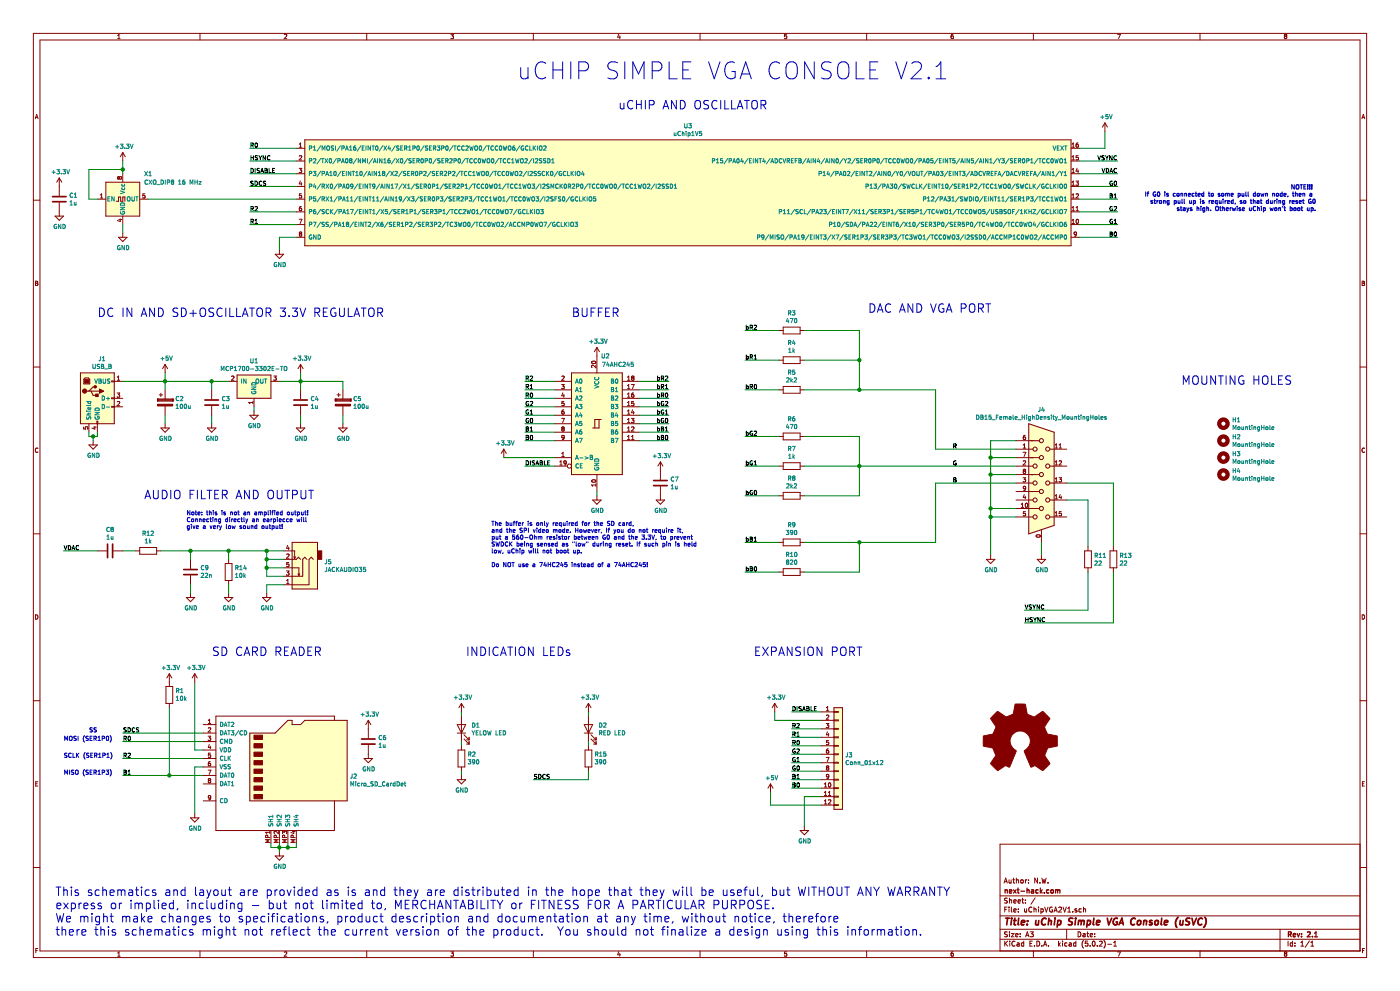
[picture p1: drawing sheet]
EESchema Schematic File Version 4
LIBS:uChipVGA2V1-cache
EELAYER 26 0
EELAYER END
$Descr A3 16535 11693
encoding utf-8
Sheet 1 1
Title "uChip Simple VGA Console (uSVC)"
Date ""
Rev "2.1"
Comp "next-hack.com"
Comment1 "Author: N.W."
Comment2 ""
Comment3 ""
Comment4 ""
$EndDescr
$Comp
L uChipProjects:uChip1V5 U3
U 1 1
P 6950 2050
F 0 "U3" H 8125 2615 50  0000 C CNN
F 1 "uChip1V5" H 8125 2524 50  0000 C CNN
F 2 "uChipProjects:uChip1V5_LargePads" H 7900 2650 50  0001 C CNN
F 3 "" H 7900 2650 50  0001 C CNN
	1    6950 2050
	1    0    0    -1  
$EndComp
$Comp
L Connector:DB15_Female_HighDensity_MountingHoles J4
U 1 1
P 12300 5700
F 0 "J4" H 12300 6567 50  0000 C CNN
F 1 "DB15_Female_HighDensity_MountingHoles" H 12300 6476 50  0000 C CNN
F 2 "uChipProjects:DSUB-15-HD_Female_Horizontal_P2.29x2.54mm_EdgePinOffset8.55mm_Housed_MountingHolesOffset11.00mm-Pads1.8mm" H 11350 6100 50  0001 C CNN
F 3 " ~" H 11350 6100 50  0001 C CNN
	1    12300 5700
	1    0    0    -1  
$EndComp
$Comp
L Oscillator:CXO_DIP8 X1
U 1 1
P 1450 2350
F 0 "X1" H 1700 2650 50  0000 L CNN
F 1 "CXO_DIP8 16 MHz" H 1700 2550 50  0000 L CNN
F 2 "uChipProjects:Oscillator_DIP-8" H 1900 2000 50  0001 C CNN
F 3 "http://cdn-reichelt.de/documents/datenblatt/B400/OSZI.pdf" H 1350 2350 50  0001 C CNN
	1    1450 2350
	1    0    0    -1  
$EndComp
$Comp
L 74xx:74HC245 U2
U 1 1
P 7050 5000
F 0 "U2" H 7150 5800 50  0000 C CNN
F 1 "74AHC245" H 7300 5700 50  0000 C CNN
F 2 "uChipProjects:DIP-20_W7.62mm_Socket_LongPads" H 7050 5000 50  0001 C CNN
F 3 "http://www.ti.com/lit/gpn/sn74HC245" H 7050 5000 50  0001 C CNN
	1    7050 5000
	1    0    0    -1  
$EndComp
$Comp
L Connector:USB_B J1
U 1 1
P 1150 4700
F 0 "J1" H 1205 5167 50  0000 C CNN
F 1 "USB_B" H 1205 5076 50  0000 C CNN
F 2 "uChipProjects:USB_B_OST_USB-B1HSxx_Horizontal" H 1300 4650 50  0001 C CNN
F 3 " ~" H 1300 4650 50  0001 C CNN
	1    1150 4700
	1    0    0    -1  
$EndComp
Wire Wire Line
	12600 5700 13150 5700
Wire Wire Line
	13150 5700 13150 6450
Wire Wire Line
	12600 5900 12850 5900
Wire Wire Line
	12850 5900 12850 6450
$Comp
L Device:R R11
U 1 1
P 12850 6600
F 0 "R11" H 12920 6646 50  0000 L CNN
F 1 "22" H 12920 6555 50  0000 L CNN
F 2 "uChipProjects:R_Axial_DIN0207_L6.3mm_D2.5mm_P10.16mm_Horizontal" V 12780 6600 50  0001 C CNN
F 3 "~" H 12850 6600 50  0001 C CNN
	1    12850 6600
	1    0    0    -1  
$EndComp
$Comp
L Device:R R13
U 1 1
P 13150 6600
F 0 "R13" H 13220 6646 50  0000 L CNN
F 1 "22" H 13220 6555 50  0000 L CNN
F 2 "uChipProjects:R_Axial_DIN0207_L6.3mm_D2.5mm_P10.16mm_Horizontal" V 13080 6600 50  0001 C CNN
F 3 "~" H 13150 6600 50  0001 C CNN
	1    13150 6600
	1    0    0    -1  
$EndComp
Wire Wire Line
	12850 6750 12850 7200
Wire Wire Line
	12850 7200 12100 7200
Text Label 12100 7200 0    50   ~ 0
VSYNC
Wire Wire Line
	13150 6750 13150 7350
Wire Wire Line
	13150 7350 12100 7350
Text Label 12100 7350 0    50   ~ 0
HSYNC
$Comp
L power:GND #PWR030
U 1 1
P 12300 6550
F 0 "#PWR030" H 12300 6300 50  0001 C CNN
F 1 "GND" H 12305 6377 50  0000 C CNN
F 2 "" H 12300 6550 50  0001 C CNN
F 3 "" H 12300 6550 50  0001 C CNN
	1    12300 6550
	1    0    0    -1  
$EndComp
$Comp
L Device:R R9
U 1 1
P 9350 6400
F 0 "R9" V 9143 6400 50  0000 C CNN
F 1 "390" V 9234 6400 50  0000 C CNN
F 2 "uChipProjects:R_Axial_DIN0207_L6.3mm_D2.5mm_P10.16mm_Horizontal" V 9280 6400 50  0001 C CNN
F 3 "~" H 9350 6400 50  0001 C CNN
	1    9350 6400
	0    1    1    0   
$EndComp
$Comp
L Device:R R10
U 1 1
P 9350 6750
F 0 "R10" V 9143 6750 50  0000 C CNN
F 1 "820" V 9234 6750 50  0000 C CNN
F 2 "uChipProjects:R_Axial_DIN0207_L6.3mm_D2.5mm_P10.16mm_Horizontal" V 9280 6750 50  0001 C CNN
F 3 "~" H 9350 6750 50  0001 C CNN
	1    9350 6750
	0    1    1    0   
$EndComp
Text Label 8800 6400 0    50   ~ 0
bB1
Wire Wire Line
	9200 6750 8800 6750
Text Label 8800 6750 0    50   ~ 0
bB0
Wire Wire Line
	10150 6750 9500 6750
Wire Wire Line
	9500 6400 10150 6400
Wire Wire Line
	12000 6000 11700 6000
Wire Wire Line
	11700 6000 11700 6100
Wire Wire Line
	12000 5600 11700 5600
Wire Wire Line
	11700 5600 11700 6000
Connection ~ 11700 6000
Wire Wire Line
	12000 5400 11700 5400
Wire Wire Line
	11700 5400 11700 5600
Connection ~ 11700 5600
Wire Wire Line
	12000 5200 11700 5200
Wire Wire Line
	11700 5200 11700 5400
Connection ~ 11700 5400
Wire Wire Line
	12000 6100 11700 6100
Connection ~ 11700 6100
Wire Wire Line
	11700 6100 11700 6550
Wire Wire Line
	12300 6400 12300 6550
$Comp
L power:GND #PWR029
U 1 1
P 11700 6550
F 0 "#PWR029" H 11700 6300 50  0001 C CNN
F 1 "GND" H 11705 6377 50  0000 C CNN
F 2 "" H 11700 6550 50  0001 C CNN
F 3 "" H 11700 6550 50  0001 C CNN
	1    11700 6550
	1    0    0    -1  
$EndComp
Wire Wire Line
	10150 6400 10150 6750
$Comp
L Device:R R8
U 1 1
P 9350 5850
F 0 "R8" V 9143 5850 50  0000 C CNN
F 1 "2k2" V 9234 5850 50  0000 C CNN
F 2 "uChipProjects:R_Axial_DIN0207_L6.3mm_D2.5mm_P10.16mm_Horizontal" V 9280 5850 50  0001 C CNN
F 3 "~" H 9350 5850 50  0001 C CNN
	1    9350 5850
	0    1    1    0   
$EndComp
$Comp
L Device:R R7
U 1 1
P 9350 5500
F 0 "R7" V 9143 5500 50  0000 C CNN
F 1 "1k" V 9234 5500 50  0000 C CNN
F 2 "uChipProjects:R_Axial_DIN0207_L6.3mm_D2.5mm_P10.16mm_Horizontal" V 9280 5500 50  0001 C CNN
F 3 "~" H 9350 5500 50  0001 C CNN
	1    9350 5500
	0    1    1    0   
$EndComp
$Comp
L Device:R R6
U 1 1
P 9350 5150
F 0 "R6" V 9143 5150 50  0000 C CNN
F 1 "470" V 9234 5150 50  0000 C CNN
F 2 "uChipProjects:R_Axial_DIN0207_L6.3mm_D2.5mm_P10.16mm_Horizontal" V 9280 5150 50  0001 C CNN
F 3 "~" H 9350 5150 50  0001 C CNN
	1    9350 5150
	0    1    1    0   
$EndComp
Wire Wire Line
	10150 5500 10150 5150
Wire Wire Line
	10150 5150 9500 5150
Wire Wire Line
	9500 5500 10150 5500
Wire Wire Line
	9500 5850 10150 5850
Wire Wire Line
	9200 6400 8800 6400
Wire Wire Line
	9200 5850 8800 5850
Wire Wire Line
	9200 5500 8800 5500
Wire Wire Line
	9200 5150 8800 5150
Text Label 8800 5150 0    50   ~ 0
bG2
Text Label 8800 5500 0    50   ~ 0
bG1
Text Label 8800 5850 0    50   ~ 0
bG0
Connection ~ 10150 5500
Wire Wire Line
	12000 5500 10150 5500
Wire Wire Line
	10150 5500 10150 5850
Wire Wire Line
	10150 6400 11050 6400
Wire Wire Line
	11050 6400 11050 5700
Wire Wire Line
	11050 5700 12000 5700
Connection ~ 10150 6400
$Comp
L Device:R R5
U 1 1
P 9350 4600
F 0 "R5" V 9143 4600 50  0000 C CNN
F 1 "2k2" V 9234 4600 50  0000 C CNN
F 2 "uChipProjects:R_Axial_DIN0207_L6.3mm_D2.5mm_P10.16mm_Horizontal" V 9280 4600 50  0001 C CNN
F 3 "~" H 9350 4600 50  0001 C CNN
	1    9350 4600
	0    1    1    0   
$EndComp
$Comp
L Device:R R4
U 1 1
P 9350 4250
F 0 "R4" V 9143 4250 50  0000 C CNN
F 1 "1k" V 9234 4250 50  0000 C CNN
F 2 "uChipProjects:R_Axial_DIN0207_L6.3mm_D2.5mm_P10.16mm_Horizontal" V 9280 4250 50  0001 C CNN
F 3 "~" H 9350 4250 50  0001 C CNN
	1    9350 4250
	0    1    1    0   
$EndComp
$Comp
L Device:R R3
U 1 1
P 9350 3900
F 0 "R3" V 9143 3900 50  0000 C CNN
F 1 "470" V 9234 3900 50  0000 C CNN
F 2 "uChipProjects:R_Axial_DIN0207_L6.3mm_D2.5mm_P10.16mm_Horizontal" V 9280 3900 50  0001 C CNN
F 3 "~" H 9350 3900 50  0001 C CNN
	1    9350 3900
	0    1    1    0   
$EndComp
Wire Wire Line
	10150 4250 10150 3900
Wire Wire Line
	10150 3900 9500 3900
Wire Wire Line
	9500 4250 10150 4250
Wire Wire Line
	9500 4600 10150 4600
Wire Wire Line
	9200 4600 8800 4600
Wire Wire Line
	9200 4250 8800 4250
Wire Wire Line
	9200 3900 8800 3900
Text Label 8800 3900 0    50   ~ 0
bR2
Text Label 8800 4250 0    50   ~ 0
bR1
Text Label 8800 4600 0    50   ~ 0
bR0
Connection ~ 10150 4250
Wire Wire Line
	10150 4250 10150 4600
Wire Wire Line
	11050 5300 12000 5300
Text Label 11250 5300 0    50   ~ 0
R
Text Label 11250 5500 0    50   ~ 0
G
Text Label 11250 5700 0    50   ~ 0
B
$Comp
L power:+3.3V #PWR025
U 1 1
P 7050 4200
F 0 "#PWR025" H 7050 4050 50  0001 C CNN
F 1 "+3.3V" H 7065 4373 50  0000 C CNN
F 2 "" H 7050 4200 50  0001 C CNN
F 3 "" H 7050 4200 50  0001 C CNN
	1    7050 4200
	1    0    0    -1  
$EndComp
$Comp
L power:+3.3V #PWR022
U 1 1
P 5950 5400
F 0 "#PWR022" H 5950 5250 50  0001 C CNN
F 1 "+3.3V" H 5965 5573 50  0000 C CNN
F 2 "" H 5950 5400 50  0001 C CNN
F 3 "" H 5950 5400 50  0001 C CNN
	1    5950 5400
	1    0    0    -1  
$EndComp
Wire Wire Line
	5950 5400 6550 5400
Wire Wire Line
	6550 4500 6200 4500
Text Label 6200 4500 0    50   ~ 0
R2
Wire Wire Line
	6550 4600 6200 4600
Text Label 6200 4600 0    50   ~ 0
R1
Wire Wire Line
	6550 4700 6200 4700
Text Label 6200 4700 0    50   ~ 0
R0
Wire Wire Line
	6550 4800 6200 4800
Text Label 6200 4800 0    50   ~ 0
G2
Wire Wire Line
	6550 4900 6200 4900
Text Label 6200 4900 0    50   ~ 0
G1
Wire Wire Line
	6550 5000 6200 5000
Text Label 6200 5000 0    50   ~ 0
G0
Wire Wire Line
	6550 5100 6200 5100
Text Label 6200 5100 0    50   ~ 0
B1
Wire Wire Line
	6550 5200 6200 5200
Text Label 6200 5200 0    50   ~ 0
B0
Text Label 7900 4500 2    50   ~ 0
bR2
Text Label 7900 4600 2    50   ~ 0
bR1
Text Label 7900 4700 2    50   ~ 0
bR0
Text Label 7900 4800 2    50   ~ 0
bG2
Text Label 7900 4900 2    50   ~ 0
bG1
Text Label 7900 5000 2    50   ~ 0
bG0
Text Label 7900 5100 2    50   ~ 0
bB1
Text Label 7900 5200 2    50   ~ 0
bB0
Wire Wire Line
	7900 4500 7550 4500
Wire Wire Line
	7900 4600 7550 4600
Wire Wire Line
	7900 4700 7550 4700
Wire Wire Line
	7900 4800 7550 4800
Wire Wire Line
	7900 4900 7550 4900
Wire Wire Line
	7900 5000 7550 5000
Wire Wire Line
	7900 5100 7550 5100
Wire Wire Line
	7900 5200 7550 5200
Wire Wire Line
	6550 5500 6200 5500
Text Label 6200 5500 0    50   ~ 0
DISABLE
$Comp
L power:GND #PWR026
U 1 1
P 7050 5850
F 0 "#PWR026" H 7050 5600 50  0001 C CNN
F 1 "GND" H 7055 5677 50  0000 C CNN
F 2 "" H 7050 5850 50  0001 C CNN
F 3 "" H 7050 5850 50  0001 C CNN
	1    7050 5850
	1    0    0    -1  
$EndComp
Wire Wire Line
	7050 5800 7050 5850
$Comp
L power:GND #PWR03
U 1 1
P 1100 5200
F 0 "#PWR03" H 1100 4950 50  0001 C CNN
F 1 "GND" H 1105 5027 50  0000 C CNN
F 2 "" H 1100 5200 50  0001 C CNN
F 3 "" H 1100 5200 50  0001 C CNN
	1    1100 5200
	1    0    0    -1  
$EndComp
Wire Wire Line
	1050 5100 1050 5150
Wire Wire Line
	1050 5150 1100 5150
Wire Wire Line
	1150 5150 1150 5100
Wire Wire Line
	1100 5150 1100 5200
Connection ~ 1100 5150
Wire Wire Line
	1100 5150 1150 5150
Wire Wire Line
	1450 4500 1950 4500
Wire Wire Line
	1950 4500 1950 4400
$Comp
L power:+5V #PWR06
U 1 1
P 1950 4400
F 0 "#PWR06" H 1950 4250 50  0001 C CNN
F 1 "+5V" H 1965 4573 50  0000 C CNN
F 2 "" H 1950 4400 50  0001 C CNN
F 3 "" H 1950 4400 50  0001 C CNN
	1    1950 4400
	1    0    0    -1  
$EndComp
Wire Wire Line
	1950 4500 1950 4600
Connection ~ 1950 4500
$Comp
L Device:CP C2
U 1 1
P 1950 4750
F 0 "C2" H 2068 4796 50  0000 L CNN
F 1 "100u" H 2068 4705 50  0000 L CNN
F 2 "uChipProjects:CP_Radial_D6.3mm_P2.50mm" H 1988 4600 50  0001 C CNN
F 3 "~" H 1950 4750 50  0001 C CNN
	1    1950 4750
	1    0    0    -1  
$EndComp
$Comp
L power:GND #PWR07
U 1 1
P 1950 5000
F 0 "#PWR07" H 1950 4750 50  0001 C CNN
F 1 "GND" H 1955 4827 50  0000 C CNN
F 2 "" H 1950 5000 50  0001 C CNN
F 3 "" H 1950 5000 50  0001 C CNN
	1    1950 5000
	1    0    0    -1  
$EndComp
Wire Wire Line
	1950 4900 1950 5000
Wire Wire Line
	10150 4600 11050 4600
Connection ~ 10150 4600
Wire Wire Line
	11050 4600 11050 5300
$Comp
L uChipProjects:MCP1700-3302E-TO U1
U 1 1
P 3000 4550
F 0 "U1" H 3000 4842 50  0000 C CNN
F 1 "MCP1700-3302E-TO" H 3000 4751 50  0000 C CNN
F 2 "uChipProjects:TO-92L_HandSolder" H 3950 4350 50  0001 C CNN
F 3 "" H 3000 4700 50  0001 C CNN
	1    3000 4550
	1    0    0    -1  
$EndComp
$Comp
L power:GND #PWR012
U 1 1
P 3000 4850
F 0 "#PWR012" H 3000 4600 50  0001 C CNN
F 1 "GND" H 3005 4677 50  0000 C CNN
F 2 "" H 3000 4850 50  0001 C CNN
F 3 "" H 3000 4850 50  0001 C CNN
	1    3000 4850
	1    0    0    -1  
$EndComp
Wire Wire Line
	3000 4800 3000 4850
Wire Wire Line
	2700 4500 2500 4500
Wire Wire Line
	3300 4500 3550 4500
$Comp
L Device:C C4
U 1 1
P 3550 4750
F 0 "C4" H 3665 4796 50  0000 L CNN
F 1 "1u" H 3665 4705 50  0000 L CNN
F 2 "uChipProjects:C_Disc_D5.0mm_W2.5mm_P5.00mm" H 3588 4600 50  0001 C CNN
F 3 "~" H 3550 4750 50  0001 C CNN
	1    3550 4750
	1    0    0    -1  
$EndComp
$Comp
L power:GND #PWR011
U 1 1
P 2500 5000
F 0 "#PWR011" H 2500 4750 50  0001 C CNN
F 1 "GND" H 2505 4827 50  0000 C CNN
F 2 "" H 2500 5000 50  0001 C CNN
F 3 "" H 2500 5000 50  0001 C CNN
	1    2500 5000
	1    0    0    -1  
$EndComp
Wire Wire Line
	2500 4900 2500 5000
Wire Wire Line
	2500 4600 2500 4500
Connection ~ 2500 4500
Wire Wire Line
	2500 4500 1950 4500
$Comp
L Device:C C3
U 1 1
P 2500 4750
F 0 "C3" H 2615 4796 50  0000 L CNN
F 1 "1u" H 2615 4705 50  0000 L CNN
F 2 "uChipProjects:C_Disc_D5.0mm_W2.5mm_P5.00mm" H 2538 4600 50  0001 C CNN
F 3 "~" H 2500 4750 50  0001 C CNN
	1    2500 4750
	1    0    0    -1  
$EndComp
$Comp
L power:GND #PWR015
U 1 1
P 3550 5000
F 0 "#PWR015" H 3550 4750 50  0001 C CNN
F 1 "GND" H 3555 4827 50  0000 C CNN
F 2 "" H 3550 5000 50  0001 C CNN
F 3 "" H 3550 5000 50  0001 C CNN
	1    3550 5000
	1    0    0    -1  
$EndComp
Wire Wire Line
	3550 4900 3550 5000
Wire Wire Line
	3550 4600 3550 4500
$Comp
L Device:C C1
U 1 1
P 700 2350
F 0 "C1" H 815 2396 50  0000 L CNN
F 1 "1u" H 815 2305 50  0000 L CNN
F 2 "uChipProjects:C_Disc_D5.0mm_W2.5mm_P5.00mm" H 738 2200 50  0001 C CNN
F 3 "~" H 700 2350 50  0001 C CNN
	1    700  2350
	1    0    0    -1  
$EndComp
$Comp
L Device:C C7
U 1 1
P 7800 5700
F 0 "C7" H 7915 5746 50  0000 L CNN
F 1 "1u" H 7915 5655 50  0000 L CNN
F 2 "uChipProjects:C_Disc_D5.0mm_W2.5mm_P5.00mm" H 7838 5550 50  0001 C CNN
F 3 "~" H 7800 5700 50  0001 C CNN
	1    7800 5700
	1    0    0    -1  
$EndComp
$Comp
L power:+3.3V #PWR027
U 1 1
P 7800 5550
F 0 "#PWR027" H 7800 5400 50  0001 C CNN
F 1 "+3.3V" H 7815 5723 50  0000 C CNN
F 2 "" H 7800 5550 50  0001 C CNN
F 3 "" H 7800 5550 50  0001 C CNN
	1    7800 5550
	1    0    0    -1  
$EndComp
$Comp
L power:GND #PWR028
U 1 1
P 7800 5850
F 0 "#PWR028" H 7800 5600 50  0001 C CNN
F 1 "GND" H 7805 5677 50  0000 C CNN
F 2 "" H 7800 5850 50  0001 C CNN
F 3 "" H 7800 5850 50  0001 C CNN
	1    7800 5850
	1    0    0    -1  
$EndComp
$Comp
L Device:C C6
U 1 1
P 4350 8750
F 0 "C6" H 4465 8796 50  0000 L CNN
F 1 "1u" H 4465 8705 50  0000 L CNN
F 2 "uChipProjects:C_Disc_D5.0mm_W2.5mm_P5.00mm" H 4388 8600 50  0001 C CNN
F 3 "~" H 4350 8750 50  0001 C CNN
	1    4350 8750
	1    0    0    -1  
$EndComp
$Comp
L power:+3.3V #PWR018
U 1 1
P 4350 8600
F 0 "#PWR018" H 4350 8450 50  0001 C CNN
F 1 "+3.3V" H 4365 8773 50  0000 C CNN
F 2 "" H 4350 8600 50  0001 C CNN
F 3 "" H 4350 8600 50  0001 C CNN
	1    4350 8600
	1    0    0    -1  
$EndComp
$Comp
L power:GND #PWR019
U 1 1
P 4350 8900
F 0 "#PWR019" H 4350 8650 50  0001 C CNN
F 1 "GND" H 4355 8727 50  0000 C CNN
F 2 "" H 4350 8900 50  0001 C CNN
F 3 "" H 4350 8900 50  0001 C CNN
	1    4350 8900
	1    0    0    -1  
$EndComp
Wire Wire Line
	1150 2350 1050 2350
Wire Wire Line
	1050 2350 1050 2000
Wire Wire Line
	1050 2000 1450 2000
Wire Wire Line
	1450 2000 1450 2050
Wire Wire Line
	1450 2000 1450 1900
Connection ~ 1450 2000
Wire Wire Line
	1450 2650 1450 2750
$Comp
L power:GND #PWR05
U 1 1
P 1450 2750
F 0 "#PWR05" H 1450 2500 50  0001 C CNN
F 1 "GND" H 1455 2577 50  0000 C CNN
F 2 "" H 1450 2750 50  0001 C CNN
F 3 "" H 1450 2750 50  0001 C CNN
	1    1450 2750
	1    0    0    -1  
$EndComp
$Comp
L power:+3.3V #PWR014
U 1 1
P 3550 4400
F 0 "#PWR014" H 3550 4250 50  0001 C CNN
F 1 "+3.3V" H 3565 4573 50  0000 C CNN
F 2 "" H 3550 4400 50  0001 C CNN
F 3 "" H 3550 4400 50  0001 C CNN
	1    3550 4400
	1    0    0    -1  
$EndComp
Wire Wire Line
	3550 4400 3550 4500
Connection ~ 3550 4500
$Comp
L power:+3.3V #PWR04
U 1 1
P 1450 1900
F 0 "#PWR04" H 1450 1750 50  0001 C CNN
F 1 "+3.3V" H 1465 2073 50  0000 C CNN
F 2 "" H 1450 1900 50  0001 C CNN
F 3 "" H 1450 1900 50  0001 C CNN
	1    1450 1900
	1    0    0    -1  
$EndComp
$Comp
L power:GND #PWR02
U 1 1
P 700 2500
F 0 "#PWR02" H 700 2250 50  0001 C CNN
F 1 "GND" H 705 2327 50  0000 C CNN
F 2 "" H 700 2500 50  0001 C CNN
F 3 "" H 700 2500 50  0001 C CNN
	1    700  2500
	1    0    0    -1  
$EndComp
$Comp
L power:+3.3V #PWR01
U 1 1
P 700 2200
F 0 "#PWR01" H 700 2050 50  0001 C CNN
F 1 "+3.3V" H 715 2373 50  0000 C CNN
F 2 "" H 700 2200 50  0001 C CNN
F 3 "" H 700 2200 50  0001 C CNN
	1    700  2200
	1    0    0    -1  
$EndComp
$Comp
L Device:R R2
U 1 1
P 5450 8950
F 0 "R2" H 5380 8904 50  0000 R CNN
F 1 "390" H 5380 8995 50  0000 R CNN
F 2 "uChipProjects:R_Axial_DIN0207_L6.3mm_D2.5mm_P10.16mm_Horizontal" V 5380 8950 50  0001 C CNN
F 3 "~" H 5450 8950 50  0001 C CNN
	1    5450 8950
	-1   0    0    1   
$EndComp
$Comp
L Device:LED D1
U 1 1
P 5450 8600
F 0 "D1" V 5488 8483 50  0000 R CNN
F 1 "YELOW LED" V 5397 8483 50  0000 R CNN
F 2 "uChipProjects:LED_Rectangular_W5.0mm_H2.0mm" H 5450 8600 50  0001 C CNN
F 3 "~" H 5450 8600 50  0001 C CNN
	1    5450 8600
	0    -1   -1   0   
$EndComp
Wire Wire Line
	5450 8400 5450 8450
Wire Wire Line
	5450 8750 5450 8800
Wire Wire Line
	5450 9100 5450 9150
$Comp
L power:GND #PWR024
U 1 1
P 5450 9150
F 0 "#PWR024" H 5450 8900 50  0001 C CNN
F 1 "GND" H 5455 8977 50  0000 C CNN
F 2 "" H 5450 9150 50  0001 C CNN
F 3 "" H 5450 9150 50  0001 C CNN
	1    5450 9150
	1    0    0    -1  
$EndComp
Wire Wire Line
	2400 8850 2300 8850
Wire Wire Line
	2400 9050 2300 9050
$Comp
L power:GND #PWR010
U 1 1
P 2300 9600
F 0 "#PWR010" H 2300 9350 50  0001 C CNN
F 1 "GND" H 2305 9427 50  0000 C CNN
F 2 "" H 2300 9600 50  0001 C CNN
F 3 "" H 2300 9600 50  0001 C CNN
	1    2300 9600
	1    0    0    -1  
$EndComp
Wire Wire Line
	3500 1750 2950 1750
Text Label 2950 1750 0    50   ~ 0
R0
Wire Wire Line
	3500 1900 2950 1900
Text Label 2950 1900 0    50   ~ 0
HSYNC
Wire Wire Line
	3500 2050 2950 2050
Wire Wire Line
	3500 2200 2950 2200
Wire Wire Line
	3500 2500 2950 2500
Text Label 2950 2500 0    50   ~ 0
R2
Wire Wire Line
	3500 2650 2950 2650
Text Label 2950 2650 0    50   ~ 0
R1
Wire Wire Line
	1750 2350 3500 2350
Wire Wire Line
	3500 2800 3300 2800
Wire Wire Line
	3300 2800 3300 2950
$Comp
L power:GND #PWR013
U 1 1
P 3300 2950
F 0 "#PWR013" H 3300 2700 50  0001 C CNN
F 1 "GND" H 3305 2777 50  0000 C CNN
F 2 "" H 3300 2950 50  0001 C CNN
F 3 "" H 3300 2950 50  0001 C CNN
	1    3300 2950
	1    0    0    -1  
$EndComp
Wire Wire Line
	12750 1750 13050 1750
Wire Wire Line
	13050 1750 13050 1550
$Comp
L power:+5V #PWR032
U 1 1
P 13050 1550
F 0 "#PWR032" H 13050 1400 50  0001 C CNN
F 1 "+5V" H 13065 1723 50  0000 C CNN
F 2 "" H 13050 1550 50  0001 C CNN
F 3 "" H 13050 1550 50  0001 C CNN
	1    13050 1550
	1    0    0    -1  
$EndComp
Wire Wire Line
	12750 1900 13200 1900
Text Label 13200 1900 2    50   ~ 0
VSYNC
Text Label 13200 2050 2    50   ~ 0
VDAC
Text Label 13200 2200 2    50   ~ 0
G0
Text Label 13200 2350 2    50   ~ 0
B1
Text Label 13200 2500 2    50   ~ 0
G2
Text Label 13200 2650 2    50   ~ 0
G1
Text Label 13200 2800 2    50   ~ 0
B0
Text Notes 15550 2500 2    50   ~ 10
NOTE!!! \nIf G0 is connected to some pull down node, then a \nstrong pull up is required, so that during reset G0\n stays high. Otherwise uChip won't boot up.
Wire Wire Line
	12750 2050 13200 2050
Wire Wire Line
	13200 2200 12750 2200
Wire Wire Line
	12750 2350 13200 2350
Wire Wire Line
	13200 2500 12750 2500
Wire Wire Line
	13200 2650 12750 2650
Wire Wire Line
	13200 2800 12750 2800
$Comp
L Device:CP C5
U 1 1
P 4050 4750
F 0 "C5" H 4168 4796 50  0000 L CNN
F 1 "100u" H 4168 4705 50  0000 L CNN
F 2 "uChipProjects:CP_Radial_D6.3mm_P2.50mm" H 4088 4600 50  0001 C CNN
F 3 "~" H 4050 4750 50  0001 C CNN
	1    4050 4750
	1    0    0    -1  
$EndComp
$Comp
L power:GND #PWR016
U 1 1
P 4050 5000
F 0 "#PWR016" H 4050 4750 50  0001 C CNN
F 1 "GND" H 4055 4827 50  0000 C CNN
F 2 "" H 4050 5000 50  0001 C CNN
F 3 "" H 4050 5000 50  0001 C CNN
	1    4050 5000
	1    0    0    -1  
$EndComp
Wire Wire Line
	4050 4900 4050 5000
Wire Wire Line
	4050 4600 4050 4500
Wire Wire Line
	4050 4500 3550 4500
$Comp
L Device:C C8
U 1 1
P 1300 6500
F 0 "C8" V 1048 6500 50  0000 C CNN
F 1 "1u" V 1139 6500 50  0000 C CNN
F 2 "uChipProjects:C_Disc_D5.0mm_W2.5mm_P5.00mm" H 1338 6350 50  0001 C CNN
F 3 "~" H 1300 6500 50  0001 C CNN
	1    1300 6500
	0    1    1    0   
$EndComp
$Comp
L Device:C C9
U 1 1
P 2250 6750
F 0 "C9" H 2135 6704 50  0000 R CNN
F 1 "22n" H 2135 6795 50  0000 R CNN
F 2 "uChipProjects:C_Disc_D5.0mm_W2.5mm_P5.00mm" H 2288 6600 50  0001 C CNN
F 3 "~" H 2250 6750 50  0001 C CNN
	1    2250 6750
	-1   0    0    1   
$EndComp
$Comp
L Device:R R12
U 1 1
P 1750 6500
F 0 "R12" V 1543 6500 50  0000 C CNN
F 1 "1k" V 1634 6500 50  0000 C CNN
F 2 "uChipProjects:R_Axial_DIN0207_L6.3mm_D2.5mm_P10.16mm_Horizontal" V 1680 6500 50  0001 C CNN
F 3 "~" H 1750 6500 50  0001 C CNN
	1    1750 6500
	0    1    1    0   
$EndComp
Wire Wire Line
	1600 6500 1450 6500
Wire Wire Line
	1900 6500 2250 6500
Wire Wire Line
	2250 6500 2250 6600
$Comp
L power:GND #PWR031
U 1 1
P 2250 7000
F 0 "#PWR031" H 2250 6750 50  0001 C CNN
F 1 "GND" H 2255 6827 50  0000 C CNN
F 2 "" H 2250 7000 50  0001 C CNN
F 3 "" H 2250 7000 50  0001 C CNN
	1    2250 7000
	1    0    0    -1  
$EndComp
$Comp
L Device:R R14
U 1 1
P 2700 6750
F 0 "R14" H 2630 6704 50  0000 R CNN
F 1 "10k" H 2630 6795 50  0000 R CNN
F 2 "uChipProjects:R_Axial_DIN0207_L6.3mm_D2.5mm_P10.16mm_Horizontal" V 2630 6750 50  0001 C CNN
F 3 "~" H 2700 6750 50  0001 C CNN
	1    2700 6750
	-1   0    0    1   
$EndComp
Wire Wire Line
	2700 6500 2250 6500
Connection ~ 2250 6500
$Comp
L power:GND #PWR033
U 1 1
P 2700 7000
F 0 "#PWR033" H 2700 6750 50  0001 C CNN
F 1 "GND" H 2705 6827 50  0000 C CNN
F 2 "" H 2700 7000 50  0001 C CNN
F 3 "" H 2700 7000 50  0001 C CNN
	1    2700 7000
	1    0    0    -1  
$EndComp
Wire Wire Line
	2250 6900 2250 7000
Wire Wire Line
	2700 6600 2700 6500
Wire Wire Line
	2700 6900 2700 7000
Wire Wire Line
	2700 6500 3150 6500
Connection ~ 2700 6500
Text Label 2950 2050 0    50   ~ 0
DISABLE
Text Label 2950 2200 0    50   ~ 0
SDCS
$Comp
L Device:R R1
U 1 1
P 2000 8200
F 0 "R1" H 1930 8154 50  0000 R CNN
F 1 "10k" H 1930 8245 50  0000 R CNN
F 2 "uChipProjects:R_Axial_DIN0207_L6.3mm_D2.5mm_P10.16mm_Horizontal" V 1930 8200 50  0001 C CNN
F 3 "~" H 2000 8200 50  0001 C CNN
	1    2000 8200
	-1   0    0    1   
$EndComp
$Comp
L power:+3.3V #PWR08
U 1 1
P 2000 8050
F 0 "#PWR08" H 2000 7900 50  0001 C CNN
F 1 "+3.3V" H 2015 8223 50  0000 C CNN
F 2 "" H 2000 8050 50  0001 C CNN
F 3 "" H 2000 8050 50  0001 C CNN
	1    2000 8050
	1    0    0    -1  
$EndComp
Wire Wire Line
	2000 9150 2400 9150
Wire Wire Line
	2300 8850 2300 8050
$Comp
L power:+3.3V #PWR09
U 1 1
P 2300 8050
F 0 "#PWR09" H 2300 7900 50  0001 C CNN
F 1 "+3.3V" H 2315 8223 50  0000 C CNN
F 2 "" H 2300 8050 50  0001 C CNN
F 3 "" H 2300 8050 50  0001 C CNN
	1    2300 8050
	1    0    0    -1  
$EndComp
Wire Wire Line
	2000 8350 2000 9150
Wire Wire Line
	2300 9050 2300 9600
Wire Wire Line
	2000 9150 1450 9150
Connection ~ 2000 9150
Wire Wire Line
	2400 8750 1450 8750
Text Notes 750  8750 0    50   ~ 0
MOSI (SER1P0)
Text Notes 750  9150 0    50   ~ 0
MISO (SER1P3)
Text Notes 750  8950 0    50   ~ 0
SCLK (SER1P1)
Wire Wire Line
	2400 8950 1450 8950
Wire Wire Line
	2400 8650 1450 8650
Text Notes 1050 8650 0    50   ~ 0
SS
Wire Wire Line
	1150 6500 750  6500
Text Label 750  6500 0    50   ~ 0
VDAC
$Comp
L uChipProjects:JACKAUDIO35 J5
U 1 1
P 3450 6800
F 0 "J5" H 3829 6971 50  0000 L CNN
F 1 "JACKAUDIO35" H 3829 6880 50  0000 L CNN
F 2 "uChipProjects:SJ-3525NG" H 3400 7100 50  0001 C CNN
F 3 "" H 3400 7100 50  0001 C CNN
	1    3450 6800
	1    0    0    -1  
$EndComp
Wire Wire Line
	3350 6900 3150 6900
Wire Wire Line
	3150 6900 3150 7000
$Comp
L power:GND #PWR034
U 1 1
P 3150 7000
F 0 "#PWR034" H 3150 6750 50  0001 C CNN
F 1 "GND" H 3155 6827 50  0000 C CNN
F 2 "" H 3150 7000 50  0001 C CNN
F 3 "" H 3150 7000 50  0001 C CNN
	1    3150 7000
	1    0    0    -1  
$EndComp
Wire Wire Line
	3350 6600 3150 6600
Wire Wire Line
	3150 6600 3150 6500
Connection ~ 3150 6500
Wire Wire Line
	3150 6500 3350 6500
Wire Wire Line
	3150 6600 3150 6700
Wire Wire Line
	3150 6700 3350 6700
Connection ~ 3150 6600
Wire Wire Line
	3350 6800 3150 6800
Wire Wire Line
	3150 6800 3150 6700
Connection ~ 3150 6700
Text Label 1450 8750 0    50   ~ 0
R0
Text Label 1450 8650 0    50   ~ 0
SDCS
Text Label 1450 8950 0    50   ~ 0
R2
Text Label 1450 9150 0    50   ~ 0
B1
$Comp
L Graphic:Logo_Open_Hardware_Large #LOGO1
U 1 1
P 12050 8750
F 0 "#LOGO1" H 12050 9250 50  0001 C CNN
F 1 "Logo_Open_Hardware_Large" H 12050 8350 50  0001 C CNN
F 2 "uChipProjects:OSHW-Logo2_9.8x8mm_SilkScreen" H 12050 8750 50  0001 C CNN
F 3 "~" H 12050 8750 50  0001 C CNN
	1    12050 8750
	1    0    0    -1  
$EndComp
$Comp
L Mechanical:MountingHole H1
U 1 1
P 14450 5000
F 0 "H1" H 14550 5046 50  0000 L CNN
F 1 "MountingHole" H 14550 4955 50  0000 L CNN
F 2 "MountingHole:MountingHole_3.2mm_M3_Pad" H 14450 5000 50  0001 C CNN
F 3 "~" H 14450 5000 50  0001 C CNN
	1    14450 5000
	1    0    0    -1  
$EndComp
$Comp
L Mechanical:MountingHole H2
U 1 1
P 14450 5200
F 0 "H2" H 14550 5246 50  0000 L CNN
F 1 "MountingHole" H 14550 5155 50  0000 L CNN
F 2 "MountingHole:MountingHole_3.2mm_M3_Pad" H 14450 5200 50  0001 C CNN
F 3 "~" H 14450 5200 50  0001 C CNN
	1    14450 5200
	1    0    0    -1  
$EndComp
$Comp
L Mechanical:MountingHole H3
U 1 1
P 14450 5400
F 0 "H3" H 14550 5446 50  0000 L CNN
F 1 "MountingHole" H 14550 5355 50  0000 L CNN
F 2 "MountingHole:MountingHole_3.2mm_M3_Pad" H 14450 5400 50  0001 C CNN
F 3 "~" H 14450 5400 50  0001 C CNN
	1    14450 5400
	1    0    0    -1  
$EndComp
$Comp
L Mechanical:MountingHole H4
U 1 1
P 14450 5600
F 0 "H4" H 14550 5646 50  0000 L CNN
F 1 "MountingHole" H 14550 5555 50  0000 L CNN
F 2 "MountingHole:MountingHole_3.2mm_M3_Pad" H 14450 5600 50  0001 C CNN
F 3 "~" H 14450 5600 50  0001 C CNN
	1    14450 5600
	1    0    0    -1  
$EndComp
$Comp
L power:+3.3V #PWR023
U 1 1
P 5450 8400
F 0 "#PWR023" H 5450 8250 50  0001 C CNN
F 1 "+3.3V" H 5465 8573 50  0000 C CNN
F 2 "" H 5450 8400 50  0001 C CNN
F 3 "" H 5450 8400 50  0001 C CNN
	1    5450 8400
	1    0    0    -1  
$EndComp
$Comp
L Device:R R15
U 1 1
P 6950 8950
F 0 "R15" H 6880 8904 50  0000 R CNN
F 1 "390" H 6880 8995 50  0000 R CNN
F 2 "uChipProjects:R_Axial_DIN0207_L6.3mm_D2.5mm_P10.16mm_Horizontal" V 6880 8950 50  0001 C CNN
F 3 "~" H 6950 8950 50  0001 C CNN
	1    6950 8950
	-1   0    0    1   
$EndComp
$Comp
L Device:LED D2
U 1 1
P 6950 8600
F 0 "D2" V 6988 8483 50  0000 R CNN
F 1 "RED LED" V 6897 8483 50  0000 R CNN
F 2 "uChipProjects:LED_Rectangular_W5.0mm_H2.0mm" H 6950 8600 50  0001 C CNN
F 3 "~" H 6950 8600 50  0001 C CNN
	1    6950 8600
	0    -1   -1   0   
$EndComp
Wire Wire Line
	6950 8400 6950 8450
Wire Wire Line
	6950 8750 6950 8800
$Comp
L power:+3.3V #PWR035
U 1 1
P 6950 8400
F 0 "#PWR035" H 6950 8250 50  0001 C CNN
F 1 "+3.3V" H 6965 8573 50  0000 C CNN
F 2 "" H 6950 8400 50  0001 C CNN
F 3 "" H 6950 8400 50  0001 C CNN
	1    6950 8400
	1    0    0    -1  
$EndComp
Wire Wire Line
	6950 9200 6300 9200
Wire Wire Line
	6950 9100 6950 9200
Text Label 6300 9200 0    50   ~ 0
SDCS
$Comp
L uChipProjects:Micro_SD_CardDet J2
U 1 1
P 3300 9000
F 0 "J2" H 4130 8841 50  0000 L CNN
F 1 "Micro_SD_CardDet" H 4130 8750 50  0000 L CNN
F 2 "uChipProjects:HYC77TF09200" H 4450 9300 50  0001 C CNN
F 3 "http://katalog.we-online.de/em/datasheet/693072010801.pdf" H 3300 9000 50  0001 C CNN
	1    3300 9000
	1    0    0    -1  
$EndComp
Wire Wire Line
	9700 8600 9350 8600
Text Label 9350 8600 0    50   ~ 0
R2
Wire Wire Line
	9700 8700 9350 8700
Text Label 9350 8700 0    50   ~ 0
R1
Wire Wire Line
	9700 8800 9350 8800
Text Label 9350 8800 0    50   ~ 0
R0
Wire Wire Line
	9700 8900 9350 8900
Text Label 9350 8900 0    50   ~ 0
G2
Wire Wire Line
	9700 9000 9350 9000
Text Label 9350 9000 0    50   ~ 0
G1
Wire Wire Line
	9700 9100 9350 9100
Text Label 9350 9100 0    50   ~ 0
G0
Wire Wire Line
	9700 9200 9350 9200
Text Label 9350 9200 0    50   ~ 0
B1
Wire Wire Line
	9700 9300 9350 9300
Text Label 9350 9300 0    50   ~ 0
B0
$Comp
L power:GND #PWR0101
U 1 1
P 9500 9750
F 0 "#PWR0101" H 9500 9500 50  0001 C CNN
F 1 "GND" H 9505 9577 50  0000 C CNN
F 2 "" H 9500 9750 50  0001 C CNN
F 3 "" H 9500 9750 50  0001 C CNN
	1    9500 9750
	1    0    0    -1  
$EndComp
Text Label 9350 8400 0    50   ~ 0
DISABLE
Wire Wire Line
	9350 8400 9700 8400
$Comp
L power:+3.3V #PWR0102
U 1 1
P 9150 8400
F 0 "#PWR0102" H 9150 8250 50  0001 C CNN
F 1 "+3.3V" H 9165 8573 50  0000 C CNN
F 2 "" H 9150 8400 50  0001 C CNN
F 3 "" H 9150 8400 50  0001 C CNN
	1    9150 8400
	1    0    0    -1  
$EndComp
Wire Wire Line
	9150 8400 9150 8500
Wire Wire Line
	9150 8500 9700 8500
$Comp
L power:+5V #PWR0103
U 1 1
P 9100 9350
F 0 "#PWR0103" H 9100 9200 50  0001 C CNN
F 1 "+5V" H 9115 9523 50  0000 C CNN
F 2 "" H 9100 9350 50  0001 C CNN
F 3 "" H 9100 9350 50  0001 C CNN
	1    9100 9350
	1    0    0    -1  
$EndComp
Wire Wire Line
	9100 9350 9100 9500
Wire Wire Line
	9100 9500 9700 9500
Wire Wire Line
	9700 9400 9500 9400
Wire Wire Line
	9500 9400 9500 9750
$Comp
L Connector_Generic:Conn_01x12 J3
U 1 1
P 9900 8900
F 0 "J3" H 9980 8892 50  0000 L CNN
F 1 "Conn_01x12" H 9980 8801 50  0000 L CNN
F 2 "uChipProjects:PinHeader_1x12_P2.54mm_Vertical" H 9900 8900 50  0001 C CNN
F 3 "~" H 9900 8900 50  0001 C CNN
	1    9900 8900
	1    0    0    -1  
$EndComp
$Comp
L power:GND #PWR0104
U 1 1
P 3300 10050
F 0 "#PWR0104" H 3300 9800 50  0001 C CNN
F 1 "GND" H 3305 9877 50  0000 C CNN
F 2 "" H 3300 10050 50  0001 C CNN
F 3 "" H 3300 10050 50  0001 C CNN
	1    3300 10050
	1    0    0    -1  
$EndComp
Wire Wire Line
	3300 9950 3300 10000
Text Notes 2500 7750 0    100  ~ 0
SD CARD READER
Text Notes 5500 7750 0    100  ~ 0
INDICATION LEDs
Text Notes 10250 3700 0    100  ~ 0
DAC AND VGA PORT
Text Notes 8900 7750 0    100  ~ 0
EXPANSION PORT
Text Notes 6750 3750 0    100  ~ 0
BUFFER
Text Notes 1150 3750 0    100  ~ 0
DC IN AND SD+OSCILLATOR 3.3V REGULATOR
Text Notes 7300 1300 0    100  ~ 0
uCHIP AND OSCILLATOR
Text Notes 6100 950  0    200  ~ 0
uCHIP SIMPLE VGA CONSOLE V2.1
Text Notes 13950 4550 0    100  ~ 0
MOUNTING HOLES
Text Notes 1700 5900 0    100  ~ 0
AUDIO FILTER AND OUTPUT
Text Notes 2200 6250 0    50   ~ 0
Note: this is not an amplified output!\nConnecting directly an earpiecce will \ngive a very low sound output!
Text Notes 5800 6700 0    50   ~ 0
The buffer is only required for the SD card, \nand the SPI video mode. However, If you do not require it,\nput a 560-Ohm resistor between G0 and the 3.3V, to prevent\nSWDCK being sensed as "low" during reset. If such pin is held\nlow, uChip will not boot up. \n\nDo NOT use a 74HC245 instead of a 74AHC245!
Wire Wire Line
	3200 9950 3200 10000
Wire Wire Line
	3200 10000 3300 10000
Connection ~ 3300 10000
Wire Wire Line
	3300 10000 3300 10050
Wire Wire Line
	3400 9950 3400 10000
Wire Wire Line
	3400 10000 3300 10000
Wire Wire Line
	3400 10000 3500 10000
Wire Wire Line
	3500 10000 3500 9950
Connection ~ 3400 10000
Text Notes 650  11050 0    100  ~ 0
This schematics and layout are provided as is and they are distributed in the hope that they will be useful, but WITHOUT ANY WARRANTY \nexpress or implied, including - but not limited to, MERCHANTABILITY or FITNESS FOR A PARTICULAR PURPOSE.\nWe might make changes to specifications, product description and documentation at any time, without notice, therefore \nthere this schematics might not reflect the current version of the product.  You should not finalize a design using this information.
$EndSCHEMATC
